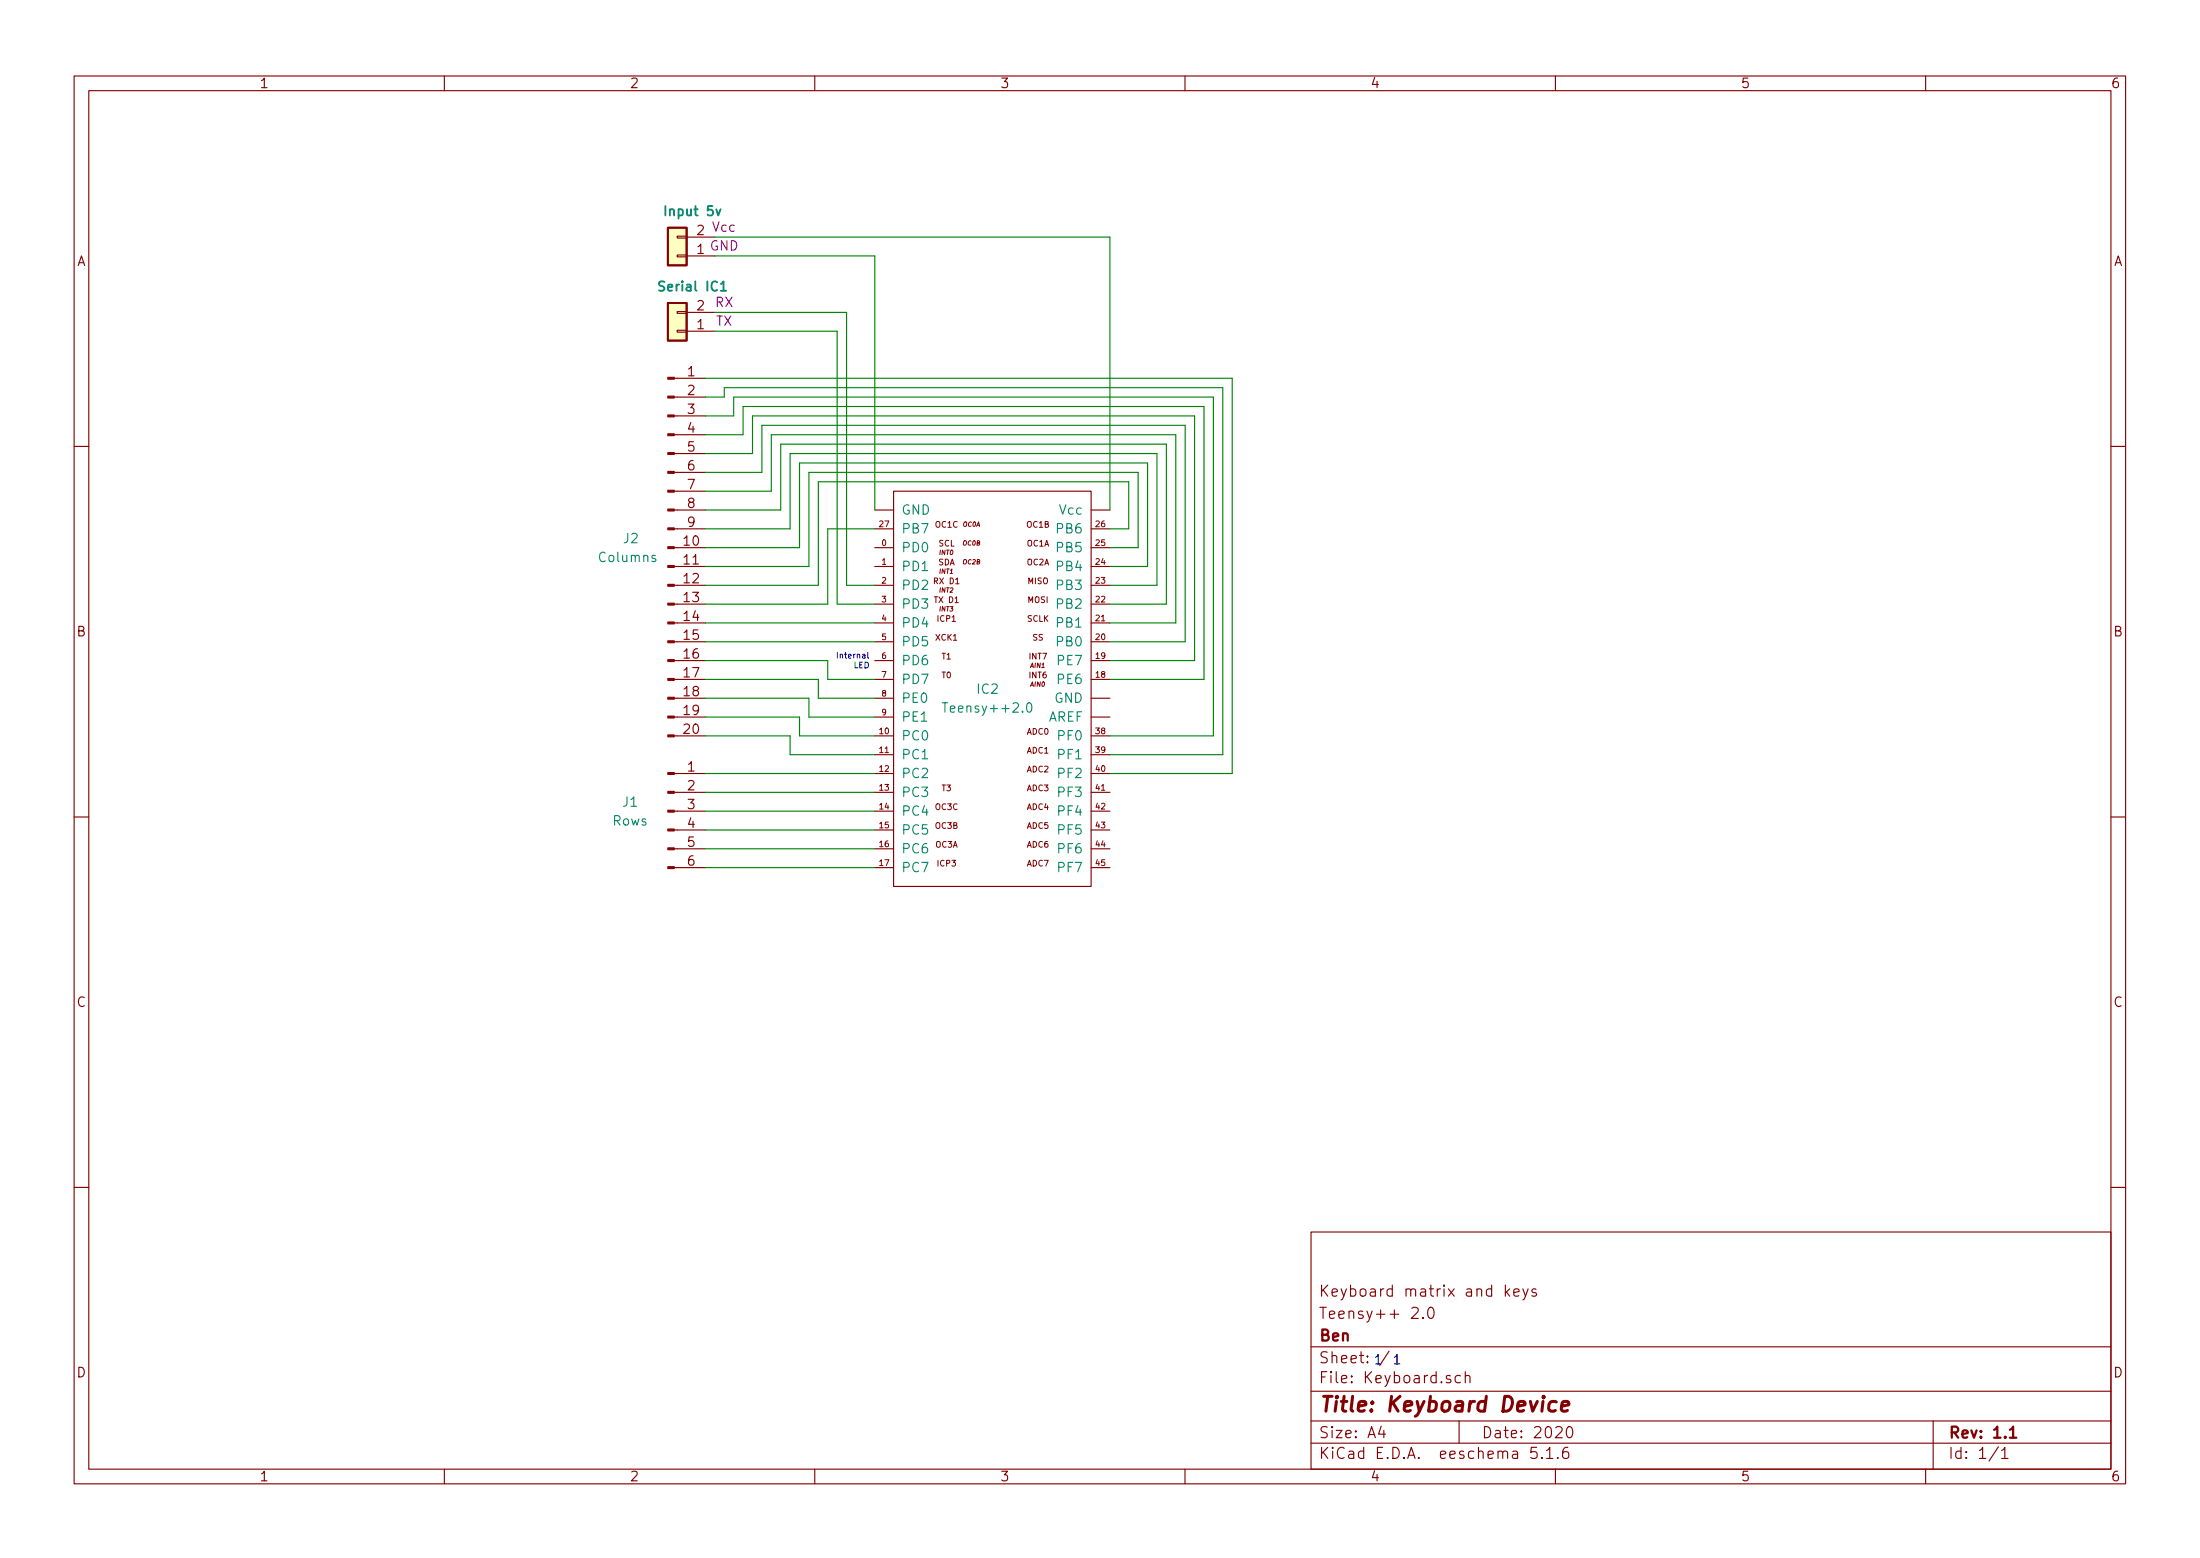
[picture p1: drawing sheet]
EESchema Schematic File Version 4
EELAYER 30 0
EELAYER END
$Descr A4 11693 8268
encoding utf-8
Sheet 1 1
Title "Keyboard Device"
Date "2020"
Rev "1.1"
Comp "Ben"
Comment1 "Teensy++ 2.0"
Comment2 "Keyboard matrix and keys"
Comment3 ""
Comment4 ""
$EndDescr
$Comp
L Connector_Generic:Conn_01x02 J1
U 1 1
P 3600 1350
F 0 "J1" H 3518 1025 50  0001 C CNN
F 1 "Input 5v" H 3518 1116 50  0000 C CNB
F 2 "" H 3600 1350 50  0001 C CNN
F 3 "~" H 3600 1350 50  0001 C CNN
F 4 "GND" H 3350 1300 50  0000 C CNN "2"
F 5 "Vcc" H 3350 1200 50  0000 C CNN "1"
	1    3600 1350
	-1   0    0    1   
$EndComp
Text Notes 7300 7250 0    50   ~ 0
1
Text Notes 7400 7250 0    50   ~ 0
1
Wire Wire Line
	3800 1350 4650 1350
Wire Wire Line
	3800 1250 5900 1250
$Comp
L Connector:Conn_01x06_Male J1
U 1 1
P 3550 4300
F 0 "J1" H 3350 4350 50  0000 C CNN
F 1 "Rows" H 3350 4250 50  0000 C CNN
F 2 "" H 3550 4300 50  0001 C CNN
F 3 "~" H 3550 4300 50  0001 C CNN
	1    3550 4300
	1    0    0    -1  
$EndComp
Wire Wire Line
	5900 2900 6050 2900
Wire Wire Line
	6000 2800 5900 2800
$Comp
L Connector:Conn_01x20_Male J2
U 1 1
P 3550 2900
F 0 "J2" H 3400 2950 50  0000 R CNN
F 1 "Columns" H 3500 2850 50  0000 R CNN
F 2 "" H 3550 2900 50  0001 C CNN
F 3 "~" H 3550 2900 50  0001 C CNN
	1    3550 2900
	1    0    0    -1  
$EndComp
Wire Wire Line
	6100 3000 5900 3000
Wire Wire Line
	6350 3500 5900 3500
Wire Wire Line
	6400 3600 5900 3600
Wire Wire Line
	6000 2800 6000 2550
Wire Wire Line
	6050 2500 6050 2900
Wire Wire Line
	6100 3000 6100 2450
Text Notes 4625 3550 2    31   ~ 0
Internal\nLED
Wire Wire Line
	5900 3100 6150 3100
Wire Wire Line
	5900 3200 6200 3200
Wire Wire Line
	5900 3300 6250 3300
Wire Wire Line
	5900 3400 6300 3400
$Comp
L teensy:Teensy++2.0-teensy++20 IC2
U 1 1
P 5300 2450
F 0 "IC2" H 5250 1250 50  0000 C CNN
F 1 "Teensy++2.0" H 5250 1150 50  0000 C CNN
F 2 "" H 5300 2450 50  0001 C CNN
F 3 "" H 5300 2450 50  0001 C CNN
	1    5300 2450
	1    0    0    -1  
$EndComp
Wire Wire Line
	4650 4600 3750 4600
Wire Wire Line
	4650 4500 3750 4500
Wire Wire Line
	4650 4400 3750 4400
Wire Wire Line
	4650 4300 3750 4300
Wire Wire Line
	3750 4200 4650 4200
Wire Wire Line
	4650 4100 3750 4100
Wire Wire Line
	4650 2800 4400 2800
Wire Wire Line
	4400 2800 4400 3200
Wire Wire Line
	4400 3200 3750 3200
Wire Wire Line
	4650 1350 4650 2700
Wire Wire Line
	5900 1250 5900 2700
Wire Wire Line
	6000 2550 4350 2550
Wire Wire Line
	4350 2550 4350 3100
Wire Wire Line
	4350 3100 3750 3100
Wire Wire Line
	6050 2500 4300 2500
Wire Wire Line
	4300 2500 4300 3000
Wire Wire Line
	4300 3000 3750 3000
Wire Wire Line
	6100 2450 4250 2450
Wire Wire Line
	4250 2450 4250 2900
Wire Wire Line
	4250 2900 3750 2900
Wire Wire Line
	5900 3900 6450 3900
Wire Wire Line
	5900 4000 6500 4000
Wire Wire Line
	5900 4100 6550 4100
Wire Wire Line
	6150 3100 6150 2400
Wire Wire Line
	6150 2400 4200 2400
Wire Wire Line
	4200 2400 4200 2800
Wire Wire Line
	4200 2800 3750 2800
Wire Wire Line
	6200 3200 6200 2350
Wire Wire Line
	6200 2350 4150 2350
Wire Wire Line
	4150 2350 4150 2700
Wire Wire Line
	4150 2700 3750 2700
Wire Wire Line
	3750 2600 4100 2600
Wire Wire Line
	4100 2300 6250 2300
Wire Wire Line
	6250 2300 6250 3300
Wire Wire Line
	6300 2250 6300 3400
Wire Wire Line
	6350 3500 6350 2200
Wire Wire Line
	6350 2200 4000 2200
Wire Wire Line
	4000 2200 4000 2400
Wire Wire Line
	4000 2400 3750 2400
Wire Wire Line
	3750 2300 3950 2300
Wire Wire Line
	3950 2300 3950 2150
Wire Wire Line
	3950 2150 6400 2150
Wire Wire Line
	6400 2150 6400 3600
Wire Wire Line
	6450 3900 6450 2100
Wire Wire Line
	6450 2100 3900 2100
Wire Wire Line
	3900 2100 3900 2200
Wire Wire Line
	3900 2200 3750 2200
Wire Wire Line
	3750 2100 3850 2100
Wire Wire Line
	3850 2100 3850 2050
Wire Wire Line
	3850 2050 6500 2050
Wire Wire Line
	6500 2050 6500 4000
Wire Wire Line
	6550 4100 6550 2000
Wire Wire Line
	3750 3300 4650 3300
Wire Wire Line
	3750 3400 4650 3400
Wire Wire Line
	3750 3500 4400 3500
Wire Wire Line
	4400 3500 4400 3600
Wire Wire Line
	4400 3600 4650 3600
Wire Wire Line
	4650 3700 4350 3700
Wire Wire Line
	4350 3700 4350 3600
Wire Wire Line
	4350 3600 3750 3600
Wire Wire Line
	3750 3700 4300 3700
Wire Wire Line
	4300 3700 4300 3800
Wire Wire Line
	4300 3800 4650 3800
Wire Wire Line
	3750 3800 4250 3800
Wire Wire Line
	4250 3800 4250 3900
Wire Wire Line
	4250 3900 4650 3900
Wire Wire Line
	3750 3900 4200 3900
Wire Wire Line
	4200 3900 4200 4000
Wire Wire Line
	4200 4000 4650 4000
Wire Wire Line
	4100 2600 4100 2300
Wire Wire Line
	4050 2250 6300 2250
Wire Wire Line
	3750 2500 4050 2500
Wire Wire Line
	4050 2500 4050 2250
Wire Wire Line
	3750 2000 6550 2000
$Comp
L Connector_Generic:Conn_01x02 J?
U 1 1
P 3600 1750
F 0 "J?" H 3518 1425 50  0001 C CNN
F 1 "Serial IC1" H 3518 1516 50  0000 C CNB
F 2 "" H 3600 1750 50  0001 C CNN
F 3 "~" H 3600 1750 50  0001 C CNN
F 4 "TX" H 3350 1700 50  0000 C CNN "2"
F 5 "RX" H 3350 1600 50  0000 C CNN "1"
	1    3600 1750
	-1   0    0    1   
$EndComp
Wire Wire Line
	4650 3200 4450 3200
Wire Wire Line
	4450 3200 4450 1750
Wire Wire Line
	4450 1750 3800 1750
Wire Wire Line
	3800 1650 4500 1650
Wire Wire Line
	4500 1650 4500 3100
Wire Wire Line
	4500 3100 4650 3100
$EndSCHEMATC
